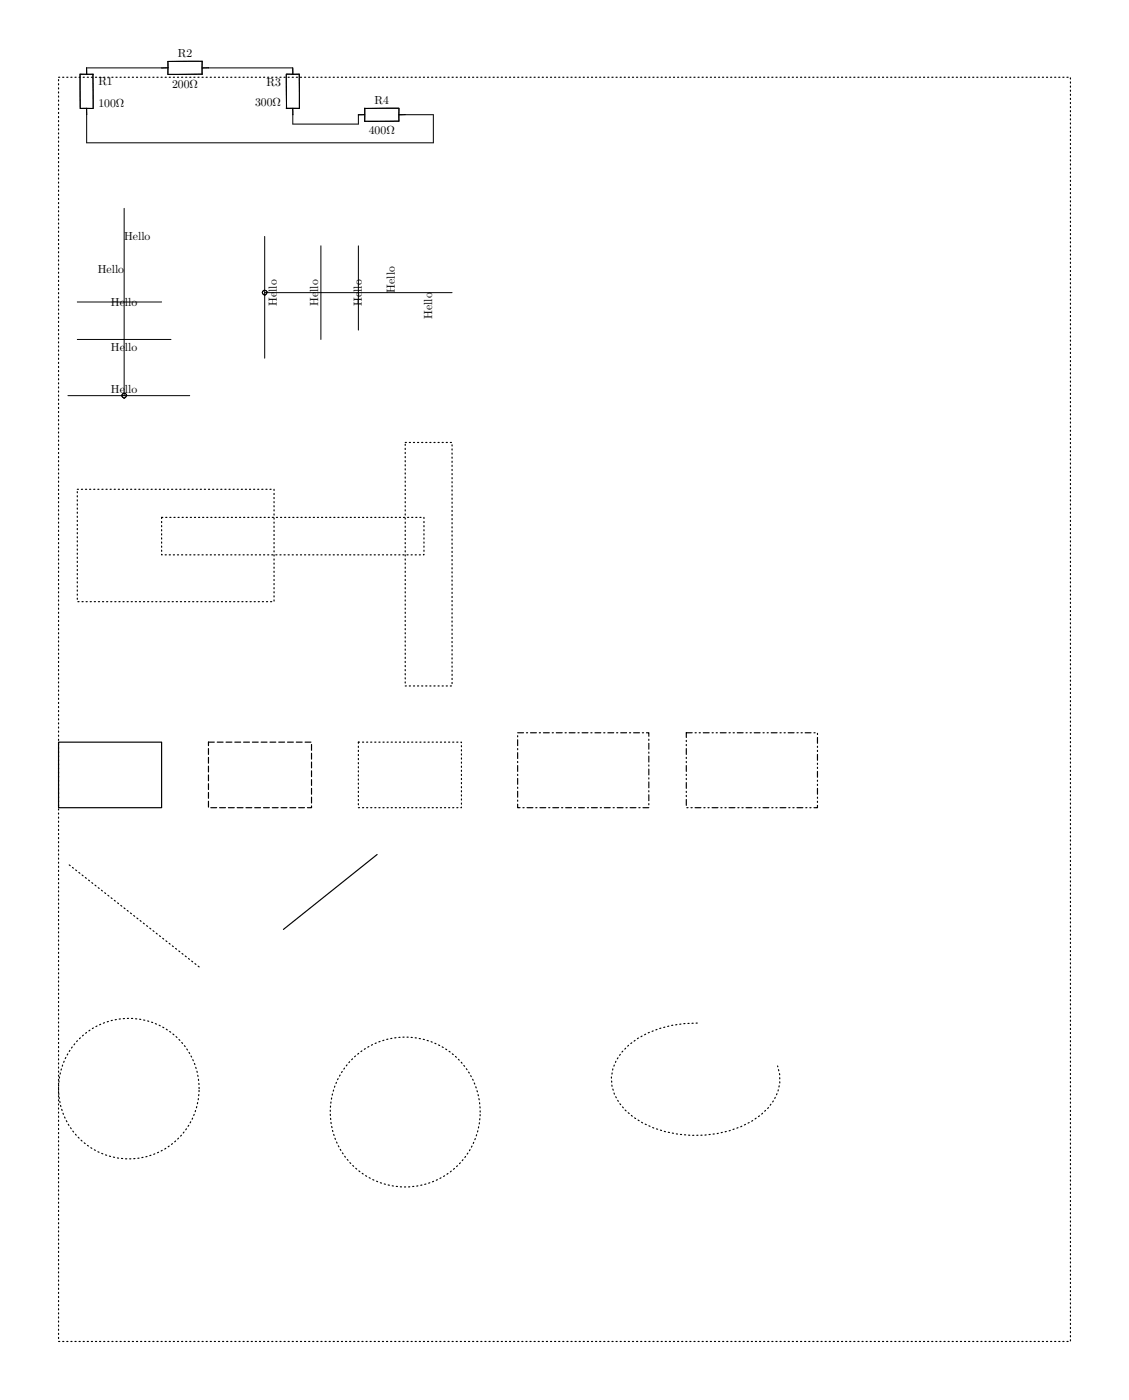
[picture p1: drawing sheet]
Version 4.1
SHEET 1 1780 2308
WIRE 224 128 96 128
WIRE 448 128 304 128
WIRE 688 208 640 208
WIRE 448 224 448 208
WIRE 560 224 560 208
WIRE 560 224 448 224
WIRE 96 256 96 208
WIRE 688 256 688 208
WIRE 688 256 96 256
WIRE 400 512 400 416
WIRE 720 512 400 512
WIRE 224 528 80 528
WIRE 560 576 560 432
WIRE 240 592 80 592
WIRE 496 592 496 432
WIRE 400 624 400 512
WIRE 160 688 160 368
WIRE 160 688 64 688
WIRE 272 688 160 688
SYMBOL res 80 112 R0
SYMATTR InstName R1
SYMATTR Value 100
SYMBOL res 320 112 R90
WINDOW 0 3 56 VBottom 2
WINDOW 3 27 56 VTop 2
SYMATTR InstName R2
SYMATTR Value 200
SYMBOL res 464 224 R180
WINDOW 0 36 76 Left 2
WINDOW 3 36 40 Left 2
SYMATTR InstName R3
SYMATTR Value 300
SYMBOL res 544 224 R270
WINDOW 0 27 56 VTop 2
WINDOW 3 3 56 VBottom 2
SYMATTR InstName R4
SYMATTR Value 400
TEXT 160 416 Left 2 ;Hello
TEXT 160 472 Right 2 ;Hello
TEXT 160 528 Center 2 ;Hello
TEXT 160 592 Top 2 ;Hello
TEXT 160 688 Bottom 2 ;Hello
TEXT 680 512 VRight 2 ;Hello
TEXT 616 512 VLeft 2 ;Hello
TEXT 560 512 VCenter 2 ;Hello
TEXT 496 512 VBottom 2 ;Hello
TEXT 400 512 VTop 2 ;Hello
LINE Normal 288 1664 64 1488 2
LINE Normal 592 1472 432 1600
RECTANGLE Normal 416 1040 80 848 2
RECTANGLE Normal 720 1184 640 768 2
RECTANGLE Normal 672 896 224 960 2
RECTANGLE Normal 224 1392 48 1280
RECTANGLE Normal 480 1392 304 1280 1
RECTANGLE Normal 736 1392 560 1280 2
RECTANGLE Normal 1056 1392 832 1264 3
RECTANGLE Normal 1344 1392 1120 1264 4
RECTANGLE Normal 1776 2304 48 144 2
CIRCLE Normal 288 1984 48 1760 2
CIRCLE Normal 768 1968 512 1856 2
ARC Normal 992 1760 1280 1952 1140 1645 1465 1776 2
